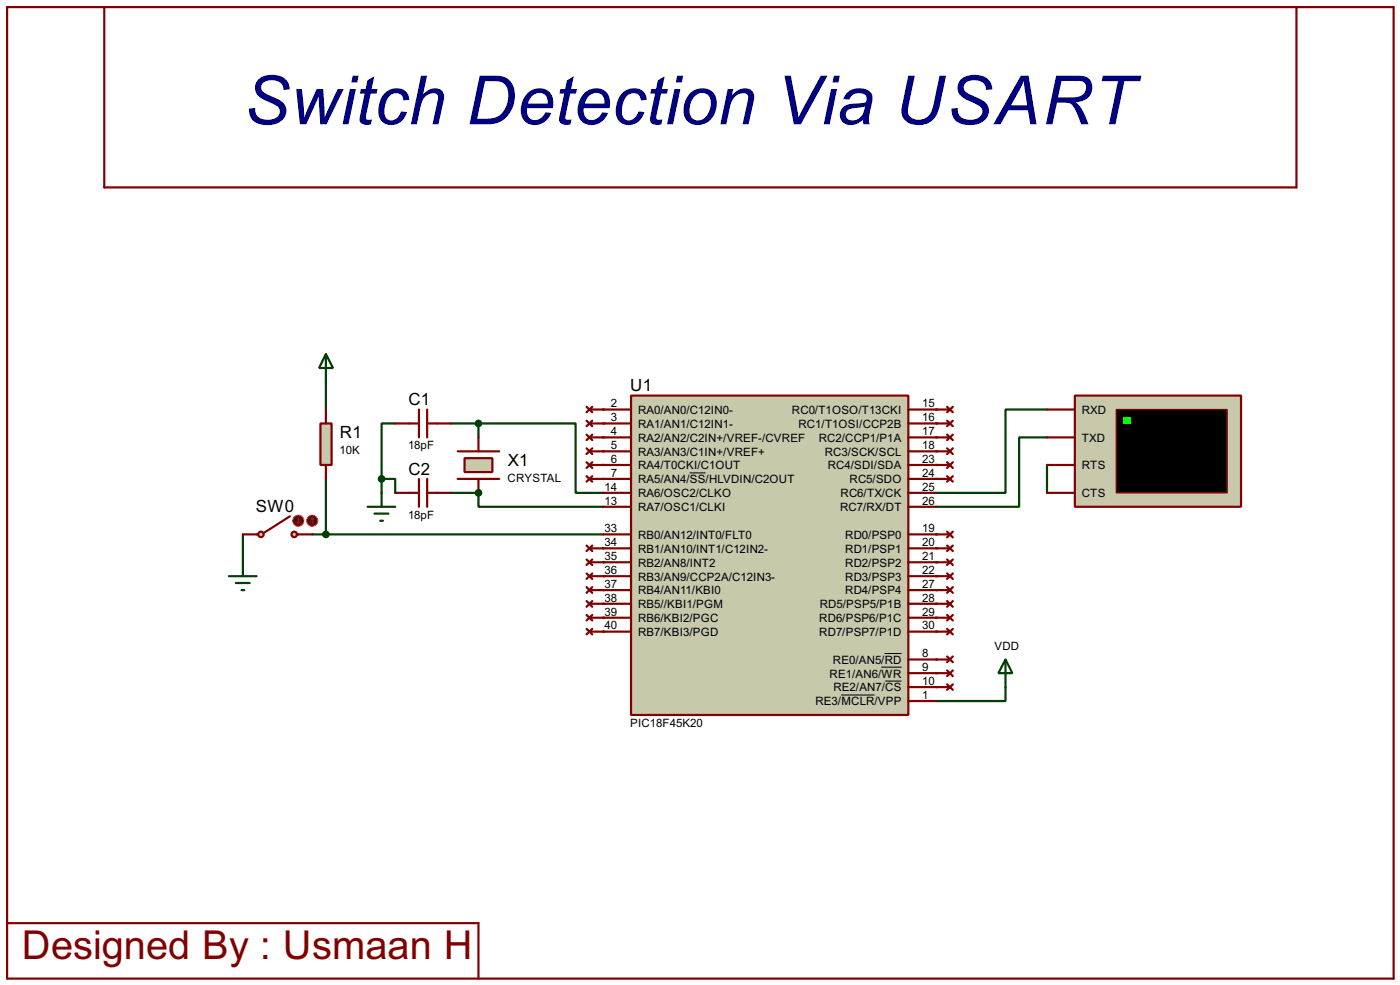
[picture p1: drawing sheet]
<svg xmlns="http://www.w3.org/2000/svg" width="256mm" height="180mm" viewBox="0 0 256 180" stroke-linecap="round" stroke-linejoin="round" font-family="sans-serif">
<path d="M59.7 69.9v5.1M44.5 97.8v5.1M59.7 87.7v10.1h-2.5" fill="none" stroke="#004000" stroke-width=".4"/>
<circle cx="87.7" cy="90.2" r=".2" fill="#004000"/>
<path d="M72.4 77.5h-2.5v10.2M82.6 77.5h5.1v2.6M69.9 87.7h2.5v2.5M69.9 87.7v2.5M82.6 90.2h5.1" fill="none" stroke="#004000" stroke-width=".4"/>
<g fill="#004000">
<circle cx="110.5" cy="85.1" r=".2"/>
<circle cx="110.5" cy="87.7" r=".2"/>
</g>
<path d="M87.7 77.5h17.8v12.7h5M59.7 97.8h50.8M87.7 90.2v2.6h22.8" fill="none" stroke="#004000" stroke-width=".4"/>
<g fill="#004000">
<circle cx="110.5" cy="100.4" r=".2"/>
<circle cx="110.5" cy="102.9" r=".2"/>
<circle cx="110.5" cy="105.5" r=".2"/>
<circle cx="110.5" cy="108" r=".2"/>
<circle cx="110.5" cy="110.5" r=".2"/>
<circle cx="110.5" cy="113.1" r=".2"/>
<circle cx="110.5" cy="115.6" r=".2"/>
<circle cx="171.5" cy="75" r=".2"/>
<circle cx="171.5" cy="82.6" r=".2"/>
<circle cx="171.5" cy="85.1" r=".2"/>
<circle cx="171.5" cy="87.7" r=".2"/>
<circle cx="171.5" cy="97.8" r=".2"/>
<circle cx="171.5" cy="100.4" r=".2"/>
<circle cx="171.5" cy="102.9" r=".2"/>
<circle cx="171.5" cy="105.5" r=".2"/>
<circle cx="171.5" cy="108" r=".2"/>
<circle cx="171.5" cy="110.5" r=".2"/>
<circle cx="171.5" cy="113.1" r=".2"/>
<circle cx="171.5" cy="115.6" r=".2"/>
<circle cx="171.5" cy="120.7" r=".2"/>
<circle cx="171.5" cy="123.2" r=".2"/>
<circle cx="171.5" cy="125.8" r=".2"/>
</g>
<path d="M184.2 125.8v2.5h-12.7" fill="none" stroke="#004000" stroke-width=".4"/>
<g fill="#004000">
<circle cx="171.5" cy="77.5" r=".2"/>
<circle cx="171.5" cy="80.1" r=".2"/>
<circle cx="110.5" cy="75" r=".2"/>
<circle cx="110.5" cy="77.5" r=".2"/>
<circle cx="110.5" cy="80.1" r=".2"/>
<circle cx="110.5" cy="82.6" r=".2"/>
</g>
<path d="M191.8 75h-7.6v15.2h-12.7M191.8 80.1h-5.1v12.7h-15.2M191.8 85.1v5.1M184.2 120.7l1.3 2.5h-2.6zM184.2 120.7v5.1" fill="none" stroke="#004000" stroke-width=".4"/>
<g fill="none" stroke="#800000" stroke-width=".4">
<path d="M1.3 1.3h254v177.8h-254zM19.1 1.3v33h218.4v-33M107.5 74.5l1 1M107.5 77l1 1M107.5 79.6l1 1M108 75h2.5M108 77.5h2.5M108.5 74.5l-1 1M108.5 77l-1 1M108.5 79.6l-1 1M107.5 82.1l1 1M107.5 84.6l1 1.1"/>
<path d="M107.5 87.2l1 1M107.5 99.9l1 1M108 80.1h2.5M108 82.6h2.5M108 85.1h2.5M108 87.7h2.5M108.5 82.1l-1 1M108.5 84.6l-1 1.1M108.5 87.2l-1 1M108.5 99.9l-1 1M107.5 102.4l1 1M107.5 107.5l1 1"/>
<path d="M107.5 110l1 1.1M107.5 112.6l1 1M108 100.4h2.5M108 102.9h2.5M108 108h2.5M108 110.5h2.5M108 113.1h2.5M108.5 102.4l-1 1M108.5 107.5l-1 1M108.5 110l-1 1.1M108.5 112.6l-1 1M171.5 120.7h2.5"/>
<path d="M171.5 123.2h2.5M171.5 125.8h2.5M173.5 120.2l1.1 1M173.5 122.7l1.1 1.1M173.5 125.3l1.1 1M174.6 120.2l-1.1 1M174.6 122.7l-1.1 1.1M174.6 125.3l-1.1 1M1.3 169h86.4v10.1"/>
</g>
<g fill="#c8c8aa" stroke="#800000" stroke-width=".4">
<circle cx="53.9" cy="97.8" r=".5"/>
<circle cx="47.8" cy="97.8" r=".5"/>
</g>
<path d="M44.5 97.8h2.8M53.1 94.5l-4.8 3.1M54.4 97.8h2.8" fill="none" stroke="#800000" stroke-width=".4"/>
<circle cx="54.6" cy="95.3" r="1" fill="#400000" stroke="#f00" stroke-width=".2"/>
<path d="M54.4 95.6l.3 .2M54.7 94.8v1M54.9 95.6l-.2 .2" fill="none" stroke="#f00" stroke-width=".2"/>
<circle cx="57.2" cy="95.3" r="1" fill="#400000" stroke="#f00" stroke-width=".2"/>
<path d="M57.2 94.8l-.2 .3M57.2 94.8l.3 .3M57.2 94.8v1" fill="none" stroke="#f00" stroke-width=".2"/>
<g fill="none" stroke="#800000" stroke-width=".4">
<path d="M171.5 97.8h2.5M173.5 97.3l1.1 1.1M173.5 99.9l1.1 1M174.6 97.3l-1.1 1.1M174.6 99.9l-1.1 1M171.5 100.4h2.5M171.5 102.9h2.5M171.5 105.5h2.5M171.5 108h2.5M171.5 110.5h2.5M171.5 113.1h2.5M171.5 115.6h2.5"/>
<path d="M173.5 102.4l1.1 1M173.5 105l1.1 1M173.5 107.5l1.1 1M173.5 110l1.1 1.1M173.5 112.6l1.1 1M173.5 115.1l1.1 1M174.6 102.4l-1.1 1M174.6 105l-1.1 1M174.6 107.5l-1.1 1M174.6 110l-1.1 1.1M174.6 112.6l-1.1 1M174.6 115.1l-1.1 1"/>
</g>
<path d="M58.7 77.5h2.1v7.6h-2.1z" fill="#c8c8aa" stroke="#800000" stroke-width=".4"/>
<g fill="none" stroke="#800000" stroke-width=".4">
<path d="M59.7 75v2.5M171.5 77.5h2.5M173.5 77l1.1 1M173.5 79.6l1.1 1M174.6 77l-1.1 1M174.6 79.6l-1.1 1M59.7 85.1v2.6M83.9 87.7h7.6M83.9 82.6h7.6M171.5 87.7h2.5M171.5 85.1h2.5M171.5 82.6h2.5"/>
<path d="M171.5 80.1h2.5M173.5 87.2l1.1 1M173.5 84.6l1.1 1.1M173.5 82.1l1.1 1M174.6 87.2l-1.1 1M174.6 84.6l-1.1 1.1M174.6 82.1l-1.1 1M107.5 105l1 1M107.5 115.1l1 1M108 105.5h2.5M108 115.6h2.5M108.5 105l-1 1"/>
<path d="M108.5 115.1l-1 1"/>
</g>
<path d="M59.7 64.8l1.3 2.6h-2.5zM59.7 64.8v5.1M42 105.5h5M43.2 106.7h2.6M44.3 108h.5M44.5 102.9v2.6" fill="none" stroke="#004000" stroke-width=".4"/>
<circle cx="59.7" cy="97.8" r=".5" fill="#004000" stroke="#004000" stroke-width=".4"/>
<path d="M85.1 83.9h5.1v2.5h-5.1z" fill="#c8c8aa" stroke="#800000" stroke-width=".4"/>
<g fill="none" stroke="#800000" stroke-width=".4">
<path d="M72.4 77.5h4.4M76.8 75v5.1M78.3 75v5.1M78.3 77.5h4.3M171.5 75h2.5M173.5 74.5l1.1 1M174.6 74.5l-1.1 1M72.4 90.2h4.4M76.8 87.7v5.1M78.3 87.7v5.1M78.3 90.2h4.3M87.7 80.1v2.5"/>
<path d="M87.7 87.7v2.5"/>
</g>
<g fill="#004000" stroke="#004000" stroke-width=".4">
<circle cx="87.6" cy="90.2" r=".5"/>
<circle cx="69.9" cy="87.7" r=".5"/>
<circle cx="87.6" cy="77.5" r=".5"/>
</g>
<path d="M67.4 92.8h5M68.6 94h2.6M69.7 95.3h.5M69.9 90.2v2.6" fill="none" stroke="#004000" stroke-width=".4"/>
<path d="M115.6 72.4h50.8v58.5h-50.8z" fill="#c8c8aa" stroke="#800000" stroke-width=".4"/>
<g fill="none" stroke="#800000" stroke-width=".4">
<path d="M110.5 75h5.1M110.5 77.5h5.1M166.4 75h5.1M166.4 77.5h5.1M110.5 85.1h5.1M110.5 87.7h5.1M110.5 90.2h5.1M110.5 92.8h5.1M110.5 97.8h5.1M110.5 82.6h5.1M110.5 80.1h5.1M166.4 85.1h5.1"/>
<path d="M166.4 87.7h5.1M166.4 90.2h5.1M166.4 92.8h5.1M166.4 97.8h5.1M166.4 82.6h5.1M166.4 80.1h5.1M110.5 100.4h5.1M110.5 102.9h5.1M110.5 105.5h5.1M110.5 108h5.1M110.5 110.5h5.1M110.5 113.1h5.1"/>
<path d="M110.5 115.6h5.1M166.4 100.4h5.1M166.4 102.9h5.1M166.4 105.5h5.1M166.4 108h5.1M166.4 110.5h5.1M166.4 113.1h5.1M166.4 115.6h5.1M166.4 120.7h5.1M166.4 123.2h5.1M166.4 125.8h5.1M166.4 128.3h5.1"/>
</g>
<path d="M126.4 86.6h2.9M162.1 119.6h3.1M154.1 127.2h6.1M161.5 122.1h3.7M162.2 124.7h3" fill="none" stroke="#000" stroke-width=".18"/>
<path d="M196.9 72.4h30.5v20.4h-30.5z" fill="#c8c8aa" stroke="#800000" stroke-width=".4"/>
<path d="M204.5 75h20.3v15.2h-20.3z" fill="#000" stroke="#800000" stroke-width=".25"/>
<path d="M205.8 76.3h1.3v1.2h-1.3z" fill="#0f0"/>
<path d="M191.8 75h5.1M191.8 85.1h5.1M191.8 80.1h5.1M191.8 90.2h5.1" fill="none" stroke="#800000" stroke-width=".4"/>
<text font-size="13.9" fill="#000080" x="44.7" y="22.8">Switch Detection Via USART</text>
<text font-size="8.2" fill="#800000" x="4" y="175.6">Designed By : Usmaan H</text>
<g font-size="3.5">
<text x="115.5" y="71.6">U1</text>
<text x="74.8" y="74.1">C1</text>
<text x="62.3" y="80.2">R1</text>
<text x="74.8" y="86.9">C2</text>
<text x="93" y="85.3">X1</text>
<text x="46.9" y="93.7">SW0</text>
</g>
<g font-size="2.4">
<text x="111.9" y="74.6">2</text>
<text x="111.9" y="77.1">3</text>
<text x="116.9" y="75.8">RA0/AN0/C12IN0-</text>
<text x="145.1" y="75.8">RC0/T1OSO/T13CKI</text>
<text x="169" y="74.6">15</text>
<text x="169" y="77.1">16</text>
<text x="198.2" y="75.8">RXD</text>
<text x="62.2" y="83.1">10K</text>
<text x="74.8" y="82.2">18pF</text>
<text x="111.9" y="79.7">4</text>
<text x="111.9" y="82.2">5</text>
<text x="116.9" y="78.3">RA1/AN1/C12IN1-</text>
<text x="116.9" y="80.8">RA2/AN2/C2IN+/VREF-/CVREF</text>
<text x="116.9" y="83.4">RA3/AN3/C1IN+/VREF+</text>
<text x="146.3" y="78.3">RC1/T1OSI/CCP2B</text>
<text x="150" y="80.8">RC2/CCP1/P1A</text>
<text x="151.1" y="83.4">RC3/SCK/SCL</text>
<text x="169" y="82.2">18</text>
<text x="169" y="79.7">17</text>
<text x="198.2" y="80.8">TXD</text>
<text x="93" y="88.2">CRYSTAL</text>
<text x="110.8" y="89.8">14</text>
<text x="111.9" y="84.7">6</text>
<text x="111.9" y="87.3">7</text>
<text x="116.9" y="85.9">RA4/T0CKI/C1OUT</text>
<text x="116.9" y="88.5">RA5/AN4/SS/HLVDIN/C2OUT</text>
<text x="151.6" y="85.9">RC4/SDI/SDA</text>
<text x="155.6" y="88.5">RC5/SDO</text>
<text x="169" y="84.7">23</text>
<text x="169" y="87.3">24</text>
<text x="169" y="89.8">25</text>
<text x="198.2" y="85.9">RTS</text>
<text x="74.8" y="95">18pF</text>
<text x="110.8" y="92.4">13</text>
<text x="116.9" y="91">RA6/OSC2/CLKO</text>
<text x="116.9" y="93.6">RA7/OSC1/CLKI</text>
<text x="153.9" y="93.6">RC7/RX/DT</text>
<text x="154" y="91">RC6/TX/CK</text>
<text x="169" y="92.4">26</text>
<text x="198.2" y="91">CTS</text>
<text x="110.8" y="97.4">33</text>
<text x="110.8" y="100">34</text>
<text x="116.9" y="98.6">RB0/AN12/INT0/FLT0</text>
<text x="116.9" y="101.2">RB1/AN10/INT1/C12IN2-</text>
<text x="154.8" y="98.6">RD0/PSP0</text>
<text x="154.8" y="101.2">RD1/PSP1</text>
<text x="169" y="97.4">19</text>
<text x="169" y="100">20</text>
<text x="110.8" y="102.5">35</text>
<text x="110.8" y="105.1">36</text>
<text x="110.8" y="107.6">37</text>
<text x="116.9" y="103.7">RB2/AN8/INT2</text>
<text x="116.9" y="106.3">RB3/AN9/CCP2A/C12IN3-</text>
<text x="154.8" y="103.7">RD2/PSP2</text>
<text x="154.8" y="106.3">RD3/PSP3</text>
<text x="169" y="102.5">21</text>
<text x="169" y="105.1">22</text>
<text x="169" y="107.6">27</text>
<text x="110.8" y="110.1">38</text>
<text x="110.8" y="112.7">39</text>
<text x="116.9" y="108.8">RB4/AN11/KBI0</text>
<text x="116.9" y="111.3">RB5//KBI1/PGM</text>
<text x="116.9" y="113.9">RB6/KBI2/PGC</text>
<text x="150.1" y="113.9">RD6/PSP6/P1C</text>
<text x="150.2" y="111.3">RD5/PSP5/P1B</text>
<text x="154.8" y="108.8">RD4/PSP4</text>
<text x="169" y="110.1">28</text>
<text x="169" y="112.7">29</text>
<text x="110.8" y="115.2">40</text>
<text x="116.9" y="116.4">RB7/KBI3/PGD</text>
<text x="150.1" y="116.4">RD7/PSP7/P1D</text>
<text x="169" y="115.2">30</text>
<text x="182.2" y="119">VDD</text>
<text x="152" y="124">RE1/AN6/WR</text>
<text x="152.6" y="121.5">RE0/AN5/RD</text>
<text x="169" y="120.3">8</text>
<text x="169" y="122.8">9</text>
<text x="169" y="125.4">10</text>
<text x="149.4" y="129.1">RE3/MCLR/VPP</text>
<text x="152.7" y="126.6">RE2/AN7/CS</text>
<text x="169" y="127.9">1</text>
<text x="115.4" y="133.1">PIC18F45K20</text>
</g>
</svg>
